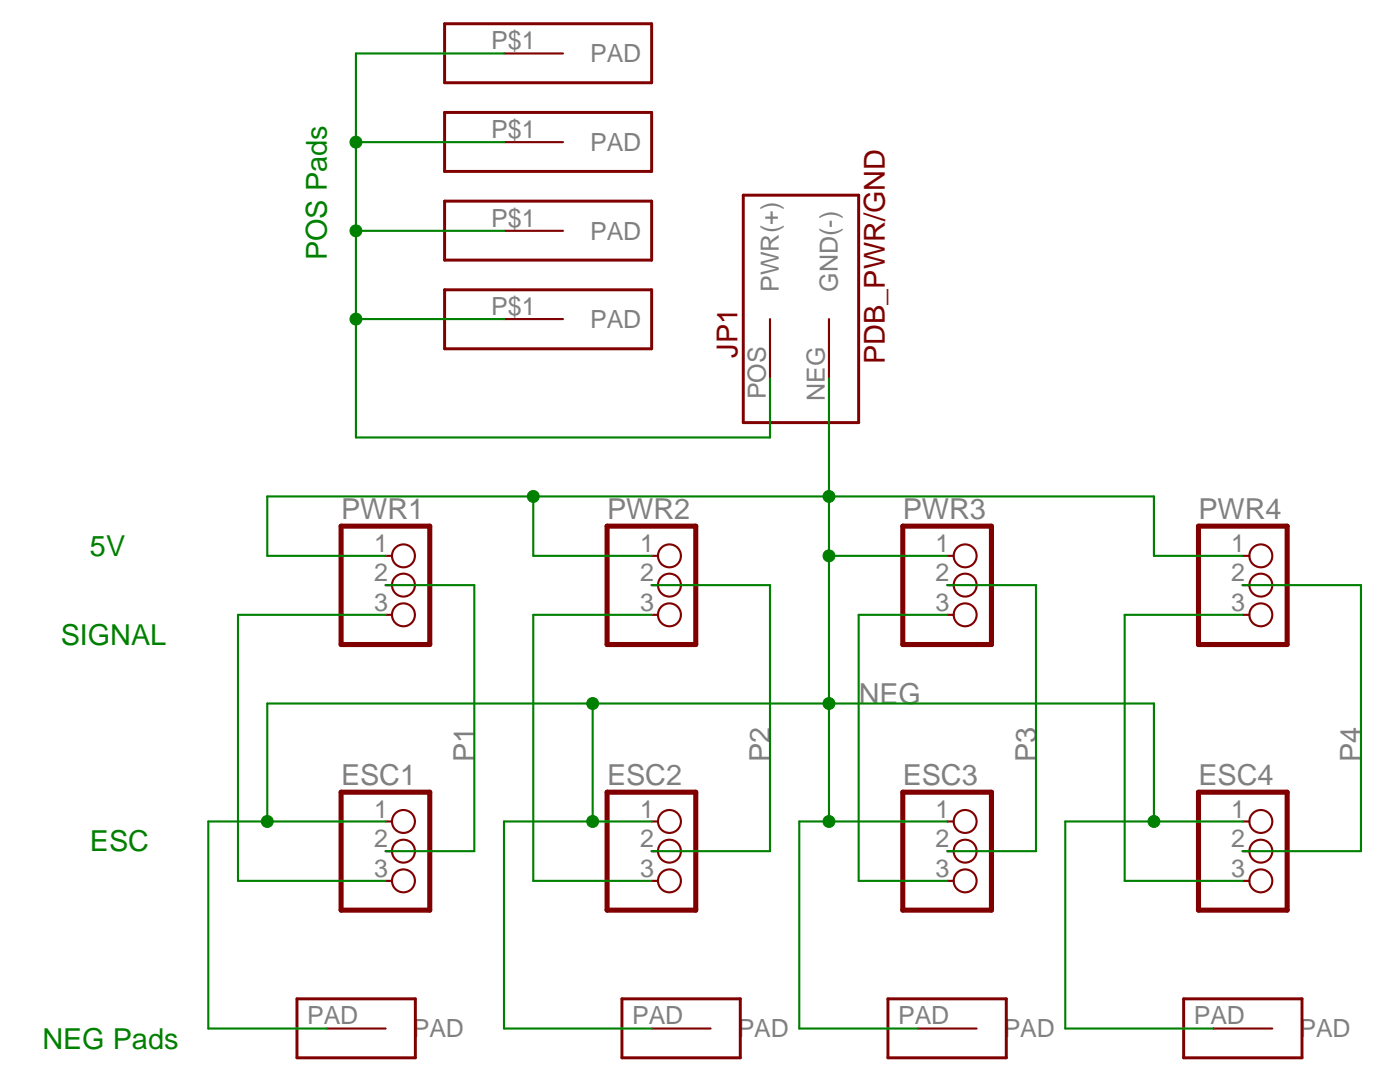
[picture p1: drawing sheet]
<svg xmlns="http://www.w3.org/2000/svg" width="279mm" height="216mm" viewBox="0 0 279 216" stroke-linecap="round" stroke-linejoin="round" font-family="sans-serif">
<g fill="none" stroke="#800000" stroke-width=".42">
<path d="M100.6 10.7h11.8M100.6 28.4h11.8M100.6 46.1h11.8M100.6 63.7h11.8M153.7 63.7v11.8M165.4 63.7v11.8M77 110.9h1.2M77 116.8h1.2M130 110.9h1.3M130 116.8h1.3M189.1 110.9h1.2M189.1 116.8h1.2"/>
<path d="M248 110.9h1.3M248 116.8h1.3M77 122.7h1.2M130 122.7h1.3M189.1 122.7h1.2M248 122.7h1.3M77 163.9h1.2M77 169.8h1.2M77 175.8h1.2M130 163.9h1.3M130 169.8h1.3M130 175.8h1.3"/>
<path d="M189.1 163.9h1.2M189.1 169.8h1.2M189.1 175.8h1.2M248 163.9h1.3M248 169.8h1.3M248 175.8h1.3M65.2 205.2h11.8M130 205.2h11.8M183.1 205.2h11.8M242.1 205.2h11.8"/>
<circle cx="80.5" cy="116.8" r="2.29"/>
<circle cx="80.5" cy="110.9" r="2.29"/>
<circle cx="133.6" cy="116.8" r="2.29"/>
<circle cx="133.6" cy="110.9" r="2.29"/>
<circle cx="192.6" cy="116.8" r="2.29"/>
<circle cx="192.6" cy="110.9" r="2.29"/>
<circle cx="251.6" cy="110.9" r="2.29"/>
<circle cx="251.6" cy="116.8" r="2.29"/>
<circle cx="80.5" cy="122.7" r="2.29"/>
<circle cx="133.6" cy="122.7" r="2.29"/>
<circle cx="192.6" cy="122.7" r="2.29"/>
<circle cx="251.6" cy="122.7" r="2.29"/>
<circle cx="80.5" cy="175.8" r="2.29"/>
<circle cx="80.5" cy="163.9" r="2.29"/>
<circle cx="80.5" cy="169.8" r="2.29"/>
<circle cx="133.6" cy="175.8" r="2.29"/>
<circle cx="133.6" cy="163.9" r="2.29"/>
<circle cx="133.6" cy="169.8" r="2.29"/>
<circle cx="192.6" cy="175.8" r="2.29"/>
<circle cx="192.6" cy="163.9" r="2.29"/>
<circle cx="192.6" cy="169.8" r="2.29"/>
<circle cx="251.6" cy="175.8" r="2.29"/>
<circle cx="251.6" cy="163.9" r="2.29"/>
<circle cx="251.6" cy="169.8" r="2.29"/>
</g>
<path d="M88.7 4.7h41.3v11.8h-41.3zM88.7 22.4h41.3v11.8h-41.3zM148.3 38.9h23.1v45.4h-23.1zM88.7 40.1h41.3v11.8h-41.3zM88.7 57.8h41.3v11.8h-41.3zM59.3 199.3h23.6v11.8h-23.6zM124.1 199.3h23.6v11.8h-23.6zM177.2 199.3h23.6v11.8h-23.6zM236.2 199.3h23.6v11.8h-23.6z" fill="none" stroke="#800000" stroke-width=".59"/>
<path d="M68.1 105h17.7v23.6h-17.7zM121.2 105h17.7v23.6h-17.7zM180.2 105h17.7v23.6h-17.7zM239.2 105h17.7v23.6h-17.7zM68.1 158.1h17.7v23.5h-17.7zM121.2 158.1h17.7v23.5h-17.7zM180.2 158.1h17.7v23.5h-17.7zM239.2 158.1h17.7v23.5h-17.7z" fill="none" stroke="#800000" stroke-width="1"/>
<path d="M165.4 75.5v23.6h64.9v11.8h17.7" fill="none" stroke="#008000" stroke-width=".42"/>
<circle cx="165.4" cy="99.1" r="1.19" fill="#008000"/>
<circle cx="165.4" cy="99.1" r="1.19" fill="none" stroke="#008000" stroke-width=".2"/>
<path d="M130 110.9h-23.6v-11.8h59v11.8h23.7" fill="none" stroke="#008000" stroke-width=".42"/>
<circle cx="106.4" cy="99.1" r="1.19" fill="#008000"/>
<circle cx="106.4" cy="99.1" r="1.19" fill="none" stroke="#008000" stroke-width=".2"/>
<path d="M106.4 99.1h-53.1v11.8h23.7" fill="none" stroke="#008000" stroke-width=".42"/>
<circle cx="165.4" cy="110.9" r="1.19" fill="#008000"/>
<circle cx="165.4" cy="110.9" r="1.19" fill="none" stroke="#008000" stroke-width=".2"/>
<path d="M165.4 110.9v53h23.7" fill="none" stroke="#008000" stroke-width=".42"/>
<circle cx="165.4" cy="140.4" r="1.19" fill="#008000"/>
<circle cx="165.4" cy="140.4" r="1.19" fill="none" stroke="#008000" stroke-width=".2"/>
<path d="M130 163.9h-11.7v-23.5h112v23.5h17.7" fill="none" stroke="#008000" stroke-width=".42"/>
<circle cx="118.3" cy="140.4" r="1.19" fill="#008000"/>
<circle cx="118.3" cy="140.4" r="1.19" fill="none" stroke="#008000" stroke-width=".2"/>
<path d="M118.3 140.4h-65v23.5h23.7" fill="none" stroke="#008000" stroke-width=".42"/>
<circle cx="118.3" cy="163.9" r="1.19" fill="#008000"/>
<circle cx="118.3" cy="163.9" r="1.19" fill="none" stroke="#008000" stroke-width=".2"/>
<circle cx="165.4" cy="163.9" r="1.19" fill="#008000"/>
<circle cx="165.4" cy="163.9" r="1.19" fill="none" stroke="#008000" stroke-width=".2"/>
<circle cx="53.3" cy="163.9" r="1.19" fill="#008000"/>
<circle cx="53.3" cy="163.9" r="1.19" fill="none" stroke="#008000" stroke-width=".2"/>
<circle cx="230.3" cy="163.9" r="1.19" fill="#008000"/>
<circle cx="230.3" cy="163.9" r="1.19" fill="none" stroke="#008000" stroke-width=".2"/>
<g fill="none" stroke="#008000" stroke-width=".42">
<path d="M100.6 10.7h-29.6v76.6M153.7 75.5v11.8M77 116.8h17.7v53h-17.7M130 116.8h23.7v53h-23.7M189.1 116.8h17.7v53h-17.7M248 116.8h23.6v53h-23.6M77 122.7h-29.5v53.1h29.5M130 122.7h-23.6v53.1h23.6M189.1 122.7h-17.7v53.1h17.7M53.3 163.9h-11.7v41.3h23.6M118.3 163.9h-17.7v41.3h29.4M165.4 163.9h-5.9v41.3h23.6"/>
<path d="M230.3 163.9h-17.7v41.3h29.5"/>
</g>
<circle cx="71" cy="63.7" r="1.19" fill="#008000"/>
<circle cx="71" cy="63.7" r="1.19" fill="none" stroke="#008000" stroke-width=".2"/>
<circle cx="71" cy="46.1" r="1.19" fill="#008000"/>
<circle cx="71" cy="46.1" r="1.19" fill="none" stroke="#008000" stroke-width=".2"/>
<circle cx="71" cy="28.4" r="1.19" fill="#008000"/>
<circle cx="71" cy="28.4" r="1.19" fill="none" stroke="#008000" stroke-width=".2"/>
<path d="M71 28.4h29.6M71 46.1h29.6M71 63.7h29.6M71 87.3h82.7M248 122.7h-23.5v53.1h23.5" fill="none" stroke="#008000" stroke-width=".42"/>
<g font-size="5.8" fill="#008000">
<text x="65.2" y="51.9" transform="rotate(-90 65.2 51.9)">POS Pads</text>
<text x="17.9" y="110.9">5V</text>
<text x="12.1" y="128.6">SIGNAL</text>
<text x="17.9" y="169.8">ESC</text>
<text x="8.5" y="209.4">NEG Pads</text>
</g>
<g font-size="5.8" fill="#800000">
<text x="147.2" y="71.4" transform="rotate(-90 147.2 71.4)">JP1</text>
<text x="176.6" y="72.6" transform="rotate(-90 176.6 72.6)">PDB_PWR/GND</text>
</g>
<g font-size="5.8" fill="#808080">
<text x="68.1" y="103.5">PWR1</text>
<text x="121.2" y="103.5">PWR2</text>
<text x="180.2" y="103.5">PWR3</text>
<text x="239.2" y="103.5">PWR4</text>
<text x="171.4" y="140.4">NEG</text>
<text x="94.7" y="152.1" transform="rotate(-90 94.7 152.1)">P1</text>
<text x="153.7" y="152.1" transform="rotate(-90 153.7 152.1)">P2</text>
<text x="206.8" y="152.1" transform="rotate(-90 206.8 152.1)">P3</text>
<text x="271.6" y="152.1" transform="rotate(-90 271.6 152.1)">P4</text>
<text x="68.1" y="156.5">ESC1</text>
<text x="121.2" y="156.5">ESC2</text>
<text x="180.2" y="156.5">ESC3</text>
<text x="239.2" y="156.5">ESC4</text>
</g>
<g font-size="5" fill="#808080">
<text x="98" y="9.8">P$1</text>
<text x="117.8" y="12.4">PAD</text>
<text x="98" y="27.5">P$1</text>
<text x="117.8" y="30.1">PAD</text>
<text x="98" y="45.2">P$1</text>
<text x="117.8" y="47.8">PAD</text>
<text x="155.4" y="58.3" transform="rotate(-90 155.4 58.3)">PWR(+)</text>
<text x="167.2" y="58.3" transform="rotate(-90 167.2 58.3)">GND(-)</text>
<text x="98" y="62.9">P$1</text>
<text x="117.8" y="65.4">PAD</text>
<text x="152.8" y="79.7" transform="rotate(-90 152.8 79.7)">POS</text>
<text x="164.6" y="80" transform="rotate(-90 164.6 80)">NEG</text>
<text x="74.7" y="110.1">1</text>
<text x="127.8" y="110.1">1</text>
<text x="186.7" y="110.1">1</text>
<text x="245.7" y="110.1">1</text>
<text x="74.7" y="116">2</text>
<text x="127.8" y="116">2</text>
<text x="186.7" y="116">2</text>
<text x="245.7" y="116">2</text>
<text x="74.7" y="121.8">3</text>
<text x="127.8" y="121.8">3</text>
<text x="186.7" y="121.8">3</text>
<text x="245.7" y="121.8">3</text>
<text x="74.7" y="163.2">1</text>
<text x="127.8" y="163.2">1</text>
<text x="186.7" y="163.2">1</text>
<text x="245.7" y="163.2">1</text>
<text x="74.7" y="169">2</text>
<text x="127.8" y="169">2</text>
<text x="186.7" y="169">2</text>
<text x="245.7" y="169">2</text>
<text x="74.7" y="174.9">3</text>
<text x="127.8" y="174.9">3</text>
<text x="186.7" y="174.9">3</text>
<text x="245.7" y="174.9">3</text>
<text x="61.3" y="204.4">PAD</text>
<text x="82.4" y="207">PAD</text>
<text x="126.2" y="204.4">PAD</text>
<text x="147.2" y="207">PAD</text>
<text x="179.2" y="204.4">PAD</text>
<text x="200.3" y="207">PAD</text>
<text x="238.3" y="204.4">PAD</text>
<text x="259.3" y="207">PAD</text>
</g>
</svg>
